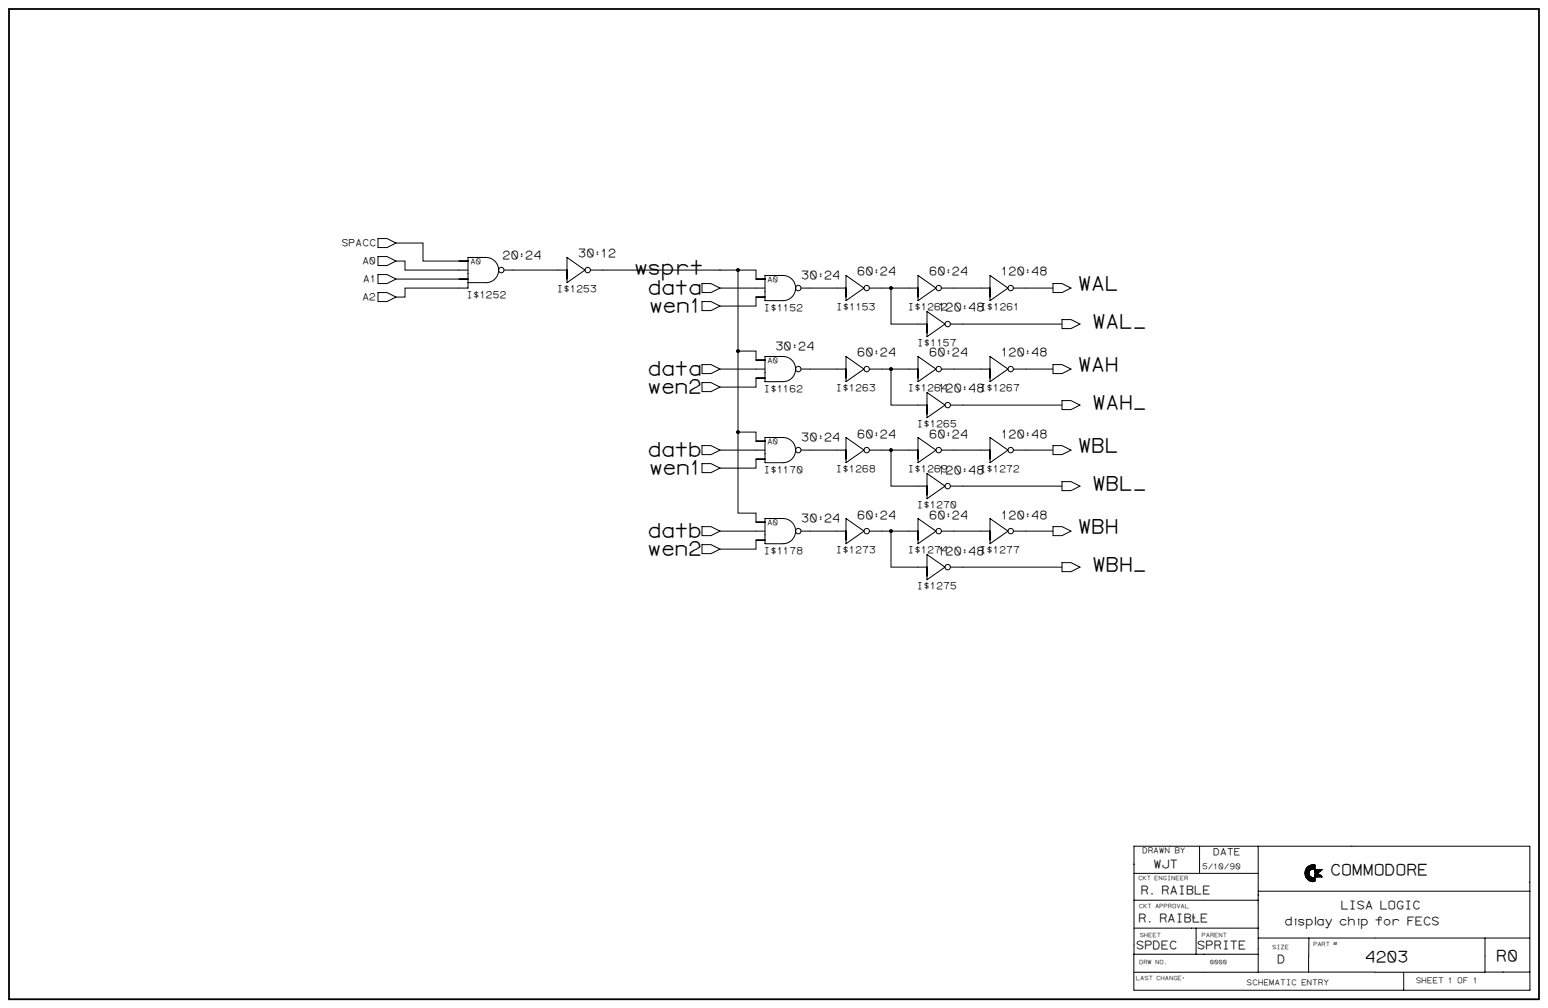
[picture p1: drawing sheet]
<svg xmlns="http://www.w3.org/2000/svg" width="1189mm" height="774mm" viewBox="0 0 1189 774" stroke-linecap="round" stroke-linejoin="round" font-family="sans-serif">
<path d="M7 7h1175v760h-1175z" fill="#fff" stroke="#fff" stroke-width=".77"/>
<path d="M7 7h1175v760h-1175z" fill="none" stroke="#000" stroke-width="1.4"/>
<g fill="none" stroke="#000" stroke-width=".77">
<path d="M290 183h7l7 4-7 3h-7zM290 197h7l7 3-7 4h-7zM304 187h21v13h34M435 198l14 9-14 10zM290 211h7l7 3-7 4h-7zM304 200h7v7h48M304 214h55M359 217h14a10 10 0 0 0 10-10 10 10 0 0 0-10-9h-14v23h-48v7h-7M387 207h48M453 207h128v7h7M539 218h7l7 3-7 4h-7zM567 207v187h14v7h7"/>
<path d="M588 212h13a10 10 0 0 1 10 9 10 10 0 0 1-10 10h-13zM650 212l14 9-14 10zM705 212l14 9-14 10zM760 212l14 9-14 10zM809 218h7l7 3-7 4h-7zM290 225h7l7 3-7 4h-7zM539 232h7l7 3-7 3h-7zM553 221h35M588 228h-7v7h-28M615 221h35M668 221h37M684 221v28h28"/>
<path d="M712 239l14 10-14 10zM723 221h37M778 221h31M730 249h86M816 245h7l6 4-6 3h-7zM539 280h7l7 3-7 4h-7zM567 270h14v6h7M588 274h13a10 10 0 0 1 10 9 10 10 0 0 1-10 10h-13zM650 274l14 9-14 10zM705 274l14 9-14 10zM760 274l14 9-14 10zM809 280h7l7 3-7 4h-7z"/>
<path d="M539 294h7l7 3-7 4h-7zM553 283h35M588 290h-7v7h-28M615 283h35M668 283h37M684 283v28h28M723 283h37M778 283h31M712 301l14 10-14 10zM730 311h86M816 308h7l6 3-6 4h-7zM567 332h14v7h7"/>
<path d="M588 336h13a10 10 0 0 1 10 10 10 10 0 0 1-10 9h-13zM650 336l14 10-14 9zM705 336l14 10-14 9zM760 336l14 10-14 9zM539 356h7l7 3-7 4h-7zM539 342h7l7 4-7 3h-7zM553 346h35M588 353h-7v6h-28M615 346h35M668 346h37M684 346v27h28M723 346h37"/>
<path d="M778 346h31M809 342h7l7 4-7 3h-7zM712 364l14 9-14 10zM730 373h86M816 370h7l6 3-6 4h-7zM588 398h13a10 10 0 0 1 10 10 10 10 0 0 1-10 10h-13zM650 398l14 10-14 10zM705 398l14 10-14 10zM760 398l14 10-14 10zM539 418h7l7 4-7 3h-7zM539 404h7l7 4-7 3h-7zM553 408h35"/>
<path d="M588 415h-7v7h-28M615 408h35M668 408h37M684 408v27h28M723 408h37M778 408h31M809 404h7l7 4-7 3h-7zM712 426l14 9-14 10zM730 435h86M816 432h7l6 3-6 4h-7zM921 650v20M966 650v30"/>
<path d="M1038 650h137v96M1038 650h-167v83h96M871 671h95M1002 670h3v6v-4l1 4h-1h1v-3l-1-2 1 2v3h1l-1-3 2 1h2v3h-2l-1-1v-3v3M1002 669l1 4v-5v6v-7v7l1 1-1-1 1-7-1 3v-3v7v-6v5v-5v5v-5v4l-1-3h1v4M1004 670v5v-8v3v-4v9v-9v9M1004 670l1-4v9M1004 666v9M1005 666v1v-2v2M1005 666v10v-11l-1 10 1-10v11v-6v6l1-4-1 4v-5v5v-4l1 4v-3v3v-3l1 3v-3v3v-2l1 3v-3v3v-3v3l1-3v3l1-3v3v-3l-1 3v-3v3v-3v3l-1-3v2v-2v3l-1-1v-2v2v-2M1005 665v11v-11v10v-9h-1v9l1 1-1-1v-8v-1v1v7l-1-4M1006 672v4v-3v3l1-3v3v-2v3l1-3v3v-3v3v-3l1 3v-3l1 3"/>
<path d="M1006 665l-2 2v1v-2v1v1h-1l1 2h-1h1h-1l1-1-1 1h1h-1h1h-1h1h-1l1 2-1-2 1 1h-1v2l2 2-1-1 1 1v-1v2v-3v2l-2-2M1006 665l-1 4M1006 665v4M1006 668v-3v3l-1-3v4v-4v4v-1v2v-5v5M1006 668v-3v3M1007 668l-1-3v3M1007 668v-3l-1 3M1008 667h.1M1008 675h2M1009 664v3l1-3v3h-1l1-3h-1l1 3h-1l1-3h-1v3v-3v3v-3v3h-2h2h-2l1-3v3l1-3v3v-3v3v-3v3l-1-3v3v-3v3v-3v3v-3v3v-3v3l-1-2v2v-2v3v-3v3M1009 664l1 3v-3h-1v3v-3v3l-1-3v3v-3v3v-3l-1 3v-2v3v-3l-1 3v-3v3l2-1h2M1010 668h5l-3 2h-2z"/>
<path d="M1010 671h2l3 2h-5zM1010 664a6 6 0 0 0-8 6 6 6 0 0 0 8 7v-3a3 3 0 0 1-5-4 3 3 0 0 1 5-3M1010 664l-4 1v4v-1l-1 1 1-4h-1v5v-5v11M1010 664v3M1010 673h5M1010 668v2M1010 671v2M1010 671v2l1-2v2v-2v2l1-2v2M1011 668v2M1012 668v2M1012 671v2M1012 671v2v-2l1 2v-2v2v-1h1v1"/>
<path d="M1012 668v2l3-2h-5M1013 671h-3l3 1h-3h4h-4l4 1h-4h5M1013 668v2h-3M1013 668v1M1013 668v1h-3M1014 668v1h-4M1014 673v-1v1M1014 668h.1M1014 673h1l-1-1v1M1014 668h-4M1015 668h-5M1015 668h.1"/>
<path d="M871 691h95M966 680v67h-95M966 684h209M871 713h95M919 713v20M871 733v27M966 720h209M1005 734v13M1005 720v14M1140 720v27h-84M966 746h90M1078 747v13"/>
<path d="M1140 746h35M1175 746v14M871 760h304"/>
<circle cx="385" cy="207" r="2.1"/>
<circle cx="451" cy="207" r="2.1"/>
<circle cx="613" cy="221" r="2.1"/>
<circle cx="666" cy="221" r="2.1"/>
<circle cx="721" cy="221" r="2.1"/>
<circle cx="776" cy="221" r="2.1"/>
<circle cx="728" cy="249" r="2.1"/>
<circle cx="613" cy="283" r="2.1"/>
<circle cx="666" cy="283" r="2.1"/>
<circle cx="721" cy="283" r="2.1"/>
<circle cx="776" cy="283" r="2.1"/>
<circle cx="728" cy="311" r="2.1"/>
<circle cx="613" cy="346" r="2.1"/>
<circle cx="666" cy="346" r="2.1"/>
<circle cx="721" cy="346" r="2.1"/>
<circle cx="776" cy="346" r="2.1"/>
<circle cx="728" cy="373" r="2.1"/>
<circle cx="613" cy="408" r="2.1"/>
<circle cx="666" cy="408" r="2.1"/>
<circle cx="721" cy="408" r="2.1"/>
<circle cx="776" cy="408" r="2.1"/>
<circle cx="728" cy="435" r="2.1"/>
</g>
<g fill="#000" stroke="#000" stroke-width=".77">
<circle cx="567" cy="207" r="1.2"/>
<circle cx="684" cy="221" r="1.2"/>
<circle cx="567" cy="270" r="1.2"/>
<circle cx="684" cy="283" r="1.2"/>
<circle cx="567" cy="332" r="1.2"/>
<circle cx="684" cy="346" r="1.2"/>
<circle cx="684" cy="408" r="1.2"/>
</g>
<g font-size="15.4">
<text x="487" y="210">wsprt</text>
<text x="497" y="226">data</text>
<text x="827" y="223">WAL</text>
<text x="498" y="240">wen1</text>
<text x="838" y="252">WAL_</text>
<text x="827" y="285">WAH</text>
<text x="497" y="288">data</text>
<text x="497" y="302">wen2</text>
<text x="838" y="314">WAH_</text>
<text x="827" y="347">WBL</text>
<text x="497" y="350">datb</text>
<text x="498" y="364">wen1</text>
<text x="838" y="376">WBL_</text>
<text x="497" y="413">datb</text>
<text x="827" y="409">WBH</text>
<text x="497" y="426">wen2</text>
<text x="838" y="439">WBH_</text>
</g>
<g font-size="12.3">
<text x="1021" y="672">COMMODORE</text>
<text x="1048" y="739">4203</text>
<text x="1149" y="738">R0</text>
</g>
<g font-size="9.2">
<text x="444" y="198">30:12</text>
<text x="386" y="199">20:24</text>
<text x="615" y="214">30:24</text>
<text x="658" y="212">60:24</text>
<text x="713" y="212">60:24</text>
<text x="769" y="212">120:48</text>
<text x="720" y="239">120:48</text>
<text x="595" y="268">30:24</text>
<text x="658" y="274">60:24</text>
<text x="713" y="274">60:24</text>
<text x="769" y="274">120:48</text>
<text x="720" y="301">120:48</text>
<text x="658" y="336">60:24</text>
<text x="713" y="336">60:24</text>
<text x="769" y="336">120:48</text>
<text x="615" y="339">30:24</text>
<text x="720" y="364">120:48</text>
<text x="615" y="401">30:24</text>
<text x="658" y="398">60:24</text>
<text x="713" y="398">60:24</text>
<text x="769" y="398">120:48</text>
<text x="720" y="426">120:48</text>
<text x="886" y="667">WJT</text>
<text x="876" y="686">R. RAIBLE</text>
<text x="1029" y="698">LISA LOGIC</text>
<text x="874" y="708">R. RAIBLE</text>
<text x="986" y="711">display chip for FECS</text>
<text x="872" y="729">SPDEC</text>
<text x="919" y="729">SPRITE</text>
<text x="981" y="740">D</text>
</g>
<g font-size="7.7">
<text x="262" y="189">SPACC</text>
<text x="278" y="202">A0</text>
<text x="279" y="216">A1</text>
<text x="427" y="224">I$1253</text>
<text x="278" y="230">A2</text>
<text x="358" y="229">I$1252</text>
<text x="586" y="239">I$1152</text>
<text x="642" y="238">I$1153</text>
<text x="697" y="238">I$1262</text>
<text x="753" y="238">I$1261</text>
<text x="704" y="266">I$1157</text>
<text x="586" y="301">I$1162</text>
<text x="642" y="300">I$1263</text>
<text x="697" y="300">I$1264</text>
<text x="752" y="300">I$1267</text>
<text x="704" y="328">I$1265</text>
<text x="586" y="363">I$1170</text>
<text x="642" y="363">I$1268</text>
<text x="697" y="363">I$1269</text>
<text x="752" y="363">I$1272</text>
<text x="704" y="390">I$1270</text>
<text x="586" y="425">I$1178</text>
<text x="642" y="425">I$1273</text>
<text x="697" y="425">I$1274</text>
<text x="752" y="425">I$1277</text>
<text x="704" y="452">I$1275</text>
<text x="932" y="657">DATE</text>
</g>
<g font-size="6.1">
<text x="361" y="203">A0</text>
<text x="589" y="216">A0</text>
<text x="589" y="278">A0</text>
<text x="589" y="341">A0</text>
<text x="589" y="403">A0</text>
<text x="877" y="655">DRAWN BY</text>
<text x="923" y="668">5/10/90</text>
<text x="1087" y="755">SHEET 1 OF 1</text>
<text x="957" y="756">SCHEMATIC ENTRY</text>
</g>
<g font-size="4.6">
<text x="874" y="676">CKT ENGINEER</text>
<text x="875" y="697">CKT APPROVAL</text>
<text x="875" y="720">SHEET</text>
<text x="923" y="720">PARENT</text>
<text x="977" y="728">SIZE</text>
<text x="1008" y="726">PART #</text>
<text x="875" y="740">DRW NO.</text>
<text x="929" y="740">0000</text>
<text x="872" y="753">LAST CHANGE:</text>
</g>
<text font-size="3.5" x="916" y="705">N</text>
</svg>
